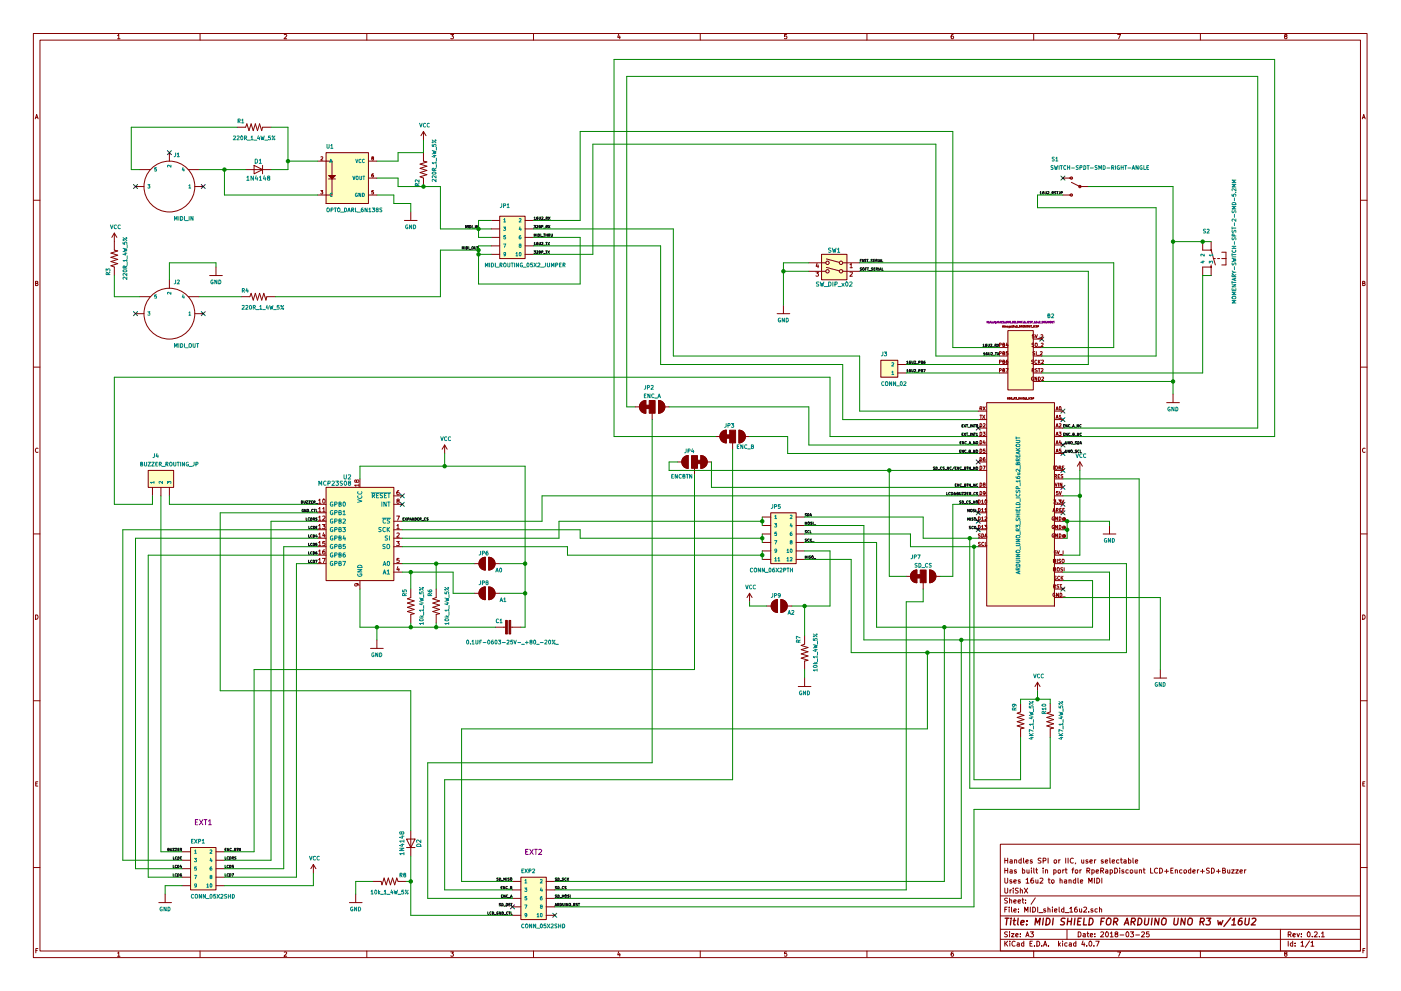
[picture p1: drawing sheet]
EESchema Schematic File Version 2
LIBS:MyLibrary
LIBS:SparkFun-Aesthetics
LIBS:SparkFun-Batteries
LIBS:SparkFun-Boards
LIBS:SparkFun-Capacitors
LIBS:SparkFun-Clocks
LIBS:SparkFun-Coils
LIBS:SparkFun-Connectors
LIBS:SparkFun-DiscreteSemi
LIBS:SparkFun-Displays
LIBS:SparkFun-Electromechanical
LIBS:SparkFun-Fuses
LIBS:SparkFun-GPS
LIBS:SparkFun-Hardware
LIBS:SparkFun-IC-Amplifiers
LIBS:SparkFun-IC-Comms
LIBS:SparkFun-IC-Conversion
LIBS:SparkFun-IC-Logic
LIBS:SparkFun-IC-Memory
LIBS:SparkFun-IC-Microcontroller
LIBS:SparkFun-IC-Power
LIBS:SparkFun-IC-Special-Function
LIBS:SparkFun-Jumpers
LIBS:SparkFun-LED
LIBS:SparkFun-PowerSymbols
LIBS:SparkFun-Resistors
LIBS:SparkFun-RF
LIBS:SparkFun-Sensors
LIBS:SparkFun-Switches
LIBS:power
LIBS:device
LIBS:switches
LIBS:relays
LIBS:motors
LIBS:transistors
LIBS:conn
LIBS:linear
LIBS:regul
LIBS:74xx
LIBS:cmos4000
LIBS:adc-dac
LIBS:memory
LIBS:xilinx
LIBS:microcontrollers
LIBS:dsp
LIBS:microchip
LIBS:analog_switches
LIBS:motorola
LIBS:texas
LIBS:intel
LIBS:audio
LIBS:interface
LIBS:digital-audio
LIBS:philips
LIBS:display
LIBS:cypress
LIBS:siliconi
LIBS:opto
LIBS:atmel
LIBS:contrib
LIBS:valves
LIBS:dk_Addressable-Specialty
LIBS:dk_Alarms-Buzzers-and-Sirens
LIBS:dk_Automotive-Relays
LIBS:dk_Balun
LIBS:dk_Barrel-Audio-Connectors
LIBS:dk_Battery-Holders-Clips-Contacts
LIBS:dk_Clock-Timing-Clock-Generators-PLLs-Frequency-Synthesizers
LIBS:dk_Clock-Timing-Programmable-Timers-and-Oscillators
LIBS:dk_Clock-Timing-Real-Time-Clocks
LIBS:dk_Coaxial-Connectors-RF
LIBS:dk_Current-Transducers
LIBS:dk_Data-Acquisition-ADCs-DACs-Special-Purpose
LIBS:dk_Data-Acquisition-Analog-to-Digital-Converters-ADC
LIBS:dk_Data-Acquisition-Digital-Potentiometers
LIBS:dk_Data-Acquisition-Digital-to-Analog-Converters-DAC
LIBS:dk_Data-Acquisition-Touch-Screen-Controllers
LIBS:dk_DC-DC-Converters
LIBS:dk_Digital-Isolators
LIBS:dk_Diodes-Bridge-Rectifiers
LIBS:dk_Diodes-Rectifiers-Arrays
LIBS:dk_Diodes-Rectifiers-Single
LIBS:dk_Diodes-Zener-Single
LIBS:dk_Display-Modules-LED-Character-and-Numeric
LIBS:dk_D-Sub-Connectors
LIBS:dk_Embedded-Microcontrollers
LIBS:dk_Encoders
LIBS:dk_Evaluation-Boards-Sensors
LIBS:dk_Ferrite-Beads-and-Chips
LIBS:dk_Fixed-Inductors
LIBS:dk_Fuses
LIBS:dk_Gas-Sensors
LIBS:dk_Humidity-Moisture-Sensors
LIBS:dk_Image-Sensors-Camera
LIBS:dk_Infrared-UV-Visible-Emitters
LIBS:dk_Inrush-Current-Limiters-ICL
LIBS:dk_Interface-Analog-Switches-Multiplexers-Demultiplexers
LIBS:dk_Interface-Analog-Switches-Special-Purpose
LIBS:dk_Interface-Controllers
LIBS:dk_Interface-Drivers-Receivers-Transceivers
LIBS:dk_Interface-I-O-Expanders
LIBS:dk_Interface-Modules
LIBS:dk_Interface-Sensor-and-Detector-Interfaces
LIBS:dk_Interface-Sensor-Capacitive-Touch
LIBS:dk_Interface-Specialized
LIBS:dk_LED-Indication-Discrete
LIBS:dk_LEDs-Circuit-Board-Indicators-Arrays-Light-Bars-Bar-Graphs
LIBS:dk_Linear-Amplifiers-Audio
LIBS:dk_Linear-Amplifiers-Instrumentation-OP-Amps-Buffer-Amps
LIBS:dk_Linear-Comparators
LIBS:dk_Logic-Buffers-Drivers-Receivers-Transceivers
LIBS:dk_Logic-Flip-Flops
LIBS:dk_Logic-Gates-and-Inverters
LIBS:dk_Logic-Multivibrators
LIBS:dk_Logic-Shift-Registers
LIBS:dk_Logic-Signal-Switches-Multiplexers-Decoders
LIBS:dk_Logic-Translators-Level-Shifters
LIBS:dk_Magnetic-Sensors-Compass-Magnetic-Field-Modules
LIBS:dk_Magnetic-Sensors-Linear-Compass-ICs
LIBS:dk_Magnetic-Sensors-Switches-Solid-State
LIBS:dk_Memory
LIBS:dk_Memory-Connectors-PC-Card-Sockets
LIBS:dk_Microphones
LIBS:dk_Modular-Connectors-Jacks
LIBS:dk_Modular-Connectors-Jacks-With-Magnetics
LIBS:dk_Motion-Sensors-Accelerometers
LIBS:dk_Motion-Sensors-IMUs-Inertial-Measurement-Units
LIBS:dk_Motion-Sensors-Tilt-Switches
LIBS:dk_Navigation-Switches-Joystick
LIBS:dk_Optical-Sensors-Ambient-Light-IR-UV-Sensors
LIBS:dk_Optical-Sensors-Photo-Detectors-Remote-Receiver
LIBS:dk_Optical-Sensors-Photodiodes
LIBS:dk_Optical-Sensors-Phototransistors
LIBS:dk_Optical-Sensors-Reflective-Analog-Output
LIBS:dk_Optoisolators-Logic-Output
LIBS:dk_Optoisolators-Transistor-Photovoltaic-Output
LIBS:dk_Optoisolators-Triac-SCR-Output
LIBS:dk_Oscillators
LIBS:dk_PMIC-AC-DC-Converters-Offline-Switchers
LIBS:dk_PMIC-Battery-Chargers
LIBS:dk_PMIC-Battery-Management
LIBS:dk_PMIC-Current-Regulation-Management
LIBS:dk_PMIC-Full-Half-Bridge-Drivers
LIBS:dk_PMIC-Gate-Drivers
LIBS:dk_PMIC-LED-Drivers
LIBS:dk_PMIC-Motor-Drivers-Controllers
LIBS:dk_PMIC-OR-Controllers-Ideal-Diodes
LIBS:dk_PMIC-Power-Distribution-Switches-Load-Drivers
LIBS:dk_PMIC-Power-Management-Specialized
LIBS:dk_PMIC-RMS-to-DC-Converters
LIBS:dk_PMIC-Supervisors
LIBS:dk_PMIC-Thermal-Management
LIBS:dk_PMIC-V-F-and-F-V-Converters
LIBS:dk_PMIC-Voltage-Reference
LIBS:dk_PMIC-Voltage-Regulators-DC-DC-Switching-Controllers
LIBS:dk_PMIC-Voltage-Regulators-DC-DC-Switching-Regulators
LIBS:dk_PMIC-Voltage-Regulators-Linear
LIBS:dk_PMIC-Voltage-Regulators-Special-Purpose
LIBS:dk_Power-Relays-Over-2-Amps
LIBS:dk_Pressure-Sensors-Transducers
LIBS:dk_Programmable-Oscillators
LIBS:dk_Pushbutton-Switches
LIBS:dk_Rectangular-Connectors-Headers-Male-Pins
LIBS:dk_Reed-Relays
LIBS:dk_Resistor-Networks-Arrays
LIBS:dk_RF-Amplifiers
LIBS:dk_RF-Antennas
LIBS:dk_RF-Demodulators
LIBS:dk_RF-Detectors
LIBS:dk_RF-Evaluation-and-Development-Kits-Boards
LIBS:dk_RFID-RF-Access-Monitoring-ICs
LIBS:dk_RF-Receivers
LIBS:dk_RF-Switches
LIBS:dk_RF-Transceiver-ICs
LIBS:dk_RF-Transceiver-Modules
LIBS:dk_RF-Transmitters
LIBS:dk_Rotary-Potentiometers-Rheostats
LIBS:dk_Sensors-Transducers_Accessories
LIBS:dk_Signal-Relays-Up-to-2-Amps
LIBS:dk_Slide-Switches
LIBS:dk_Solid-State-Relays
LIBS:dk_Specialized-ICs
LIBS:dk_Specialized-Sensors
LIBS:dk_Surge-Suppression-ICs
LIBS:dk_Tactile-Switches
LIBS:dk_Temperature-Sensors-Analog-and-Digital-Output
LIBS:dk_Thermal-Cutoffs-Thermal-Fuses
LIBS:dk_Thyristors-DIACs-SIDACs
LIBS:dk_Thyristors-SCRs
LIBS:dk_Thyristors-TRIACs
LIBS:dk_Toggle-Switches
LIBS:dk_Transistors-Bipolar-BJT-Arrays
LIBS:dk_Transistors-Bipolar-BJT-RF
LIBS:dk_Transistors-Bipolar-BJT-Single
LIBS:dk_Transistors-Bipolar-BJT-Single-Pre-Biased
LIBS:dk_Transistors-FETs-MOSFETs-Arrays
LIBS:dk_Transistors-FETs-MOSFETs-RF
LIBS:dk_Transistors-FETs-MOSFETs-Single
LIBS:dk_Transistors-JFETs
LIBS:dk_Trimmer-Potentiometers
LIBS:dk_TVS-Diodes
LIBS:dk_TVS-Mixed-Technology
LIBS:dk_USB-DVI-HDMI-Connectors
LIBS:MIDI_shield_16u2-cache
EELAYER 25 0
EELAYER END
$Descr A3 16535 11693
encoding utf-8
Sheet 1 1
Title "MIDI SHIELD FOR ARDUINO UNO R3 w/16U2"
Date "2018-03-25"
Rev "0.2.1"
Comp "UriShX"
Comment1 "Uses 16u2 to handle MIDI"
Comment2 "Has built in port for RpeRapDiscount LCD+Encoder+SD+Buzzer"
Comment3 "Handles SPI or IIC, user selectable"
Comment4 ""
$EndDescr
$Comp
L DIN5 J1
U 1 1
P 2000 2200
F 0 "J1" H 2050 2550 45  0000 L BNN
F 1 "MIDI_IN" H 2050 1800 45  0000 L BNN
F 2 "SparkFun Connectors:DIN5-RA-PTH" H 2000 2700 20  0001 C CNN
F 3 "" H 2000 2200 50  0001 C CNN
F 4 "CONN-09481" H 2000 2750 60  0001 C CNN "Field4"
	1    2000 2200
	1    0    0    -1  
$EndComp
$Comp
L DIN5 J2
U 1 1
P 2000 3700
F 0 "J2" H 2050 4050 45  0000 L BNN
F 1 "MIDI_OUT" H 2050 3300 45  0000 L BNN
F 2 "SparkFun Connectors:DIN5-RA-PTH" H 2000 4200 20  0001 C CNN
F 3 "" H 2000 3700 50  0001 C CNN
F 4 "CONN-09481" H 2000 4450 60  0001 C CNN "Field4"
	1    2000 3700
	1    0    0    -1  
$EndComp
$Comp
L OPTO_DARL_6N138S U1
U 1 1
P 4050 2000
F 0 "U1" H 3850 2250 45  0000 L BNN
F 1 "OPTO_DARL_6N138S" H 3850 1500 45  0000 L BNN
F 2 "Housings_DIP:DIP-8_W7.62mm_SMDSocket_SmallPads" H 4050 2350 20  0001 C CNN
F 3 "" H 4050 2000 50  0001 C CNN
F 4 "IC-09482" H 4050 2400 60  0001 C CNN "Field4"
	1    4050 2000
	1    0    0    -1  
$EndComp
$Comp
L VCC #SUPPLY01
U 1 1
P 5000 1650
F 0 "#SUPPLY01" H 5050 1650 45  0001 L BNN
F 1 "VCC" H 4950 1800 45  0000 L BNN
F 2 "XXX-00000" H 5000 1950 60  0001 C CNN
F 3 "" H 5000 1650 60  0001 C CNN
	1    5000 1650
	1    0    0    -1  
$EndComp
$Comp
L GND #GND02
U 1 1
P 4850 2500
F 0 "#GND02" H 4900 2450 45  0001 L BNN
F 1 "GND" H 4780 2300 45  0000 L BNN
F 2 "" H 4850 2400 60  0001 C CNN
F 3 "" H 4850 2400 60  0001 C CNN
	1    4850 2500
	1    0    0    -1  
$EndComp
NoConn ~ 2000 1800
$Comp
L GND #GND03
U 1 1
P 2550 3150
F 0 "#GND03" H 2600 3100 45  0001 L BNN
F 1 "GND" H 2480 2950 45  0000 L BNN
F 2 "" H 2550 3050 60  0001 C CNN
F 3 "" H 2550 3050 60  0001 C CNN
	1    2550 3150
	1    0    0    -1  
$EndComp
$Comp
L VCC #SUPPLY04
U 1 1
P 1350 2850
F 0 "#SUPPLY04" H 1400 2850 45  0001 L BNN
F 1 "VCC" H 1300 3000 45  0000 L BNN
F 2 "XXX-00000" H 1350 3150 60  0001 C CNN
F 3 "" H 1350 2850 60  0001 C CNN
	1    1350 2850
	1    0    0    -1  
$EndComp
$Comp
L SWITCH-SPDT-SMD-RIGHT-ANGLE S1
U 1 1
P 12750 2200
F 0 "S1" H 13000 2500 45  0000 L BNN
F 1 "SWITCH-SPDT-SMD-RIGHT-ANGLE" H 13100 2400 45  0000 R BNN
F 2 "MyFootprintLib:Switch_Slide_Right_Angle_8.6X4.4mm_EG9559" H 12750 2450 20  0001 C CNN
F 3 "" H 12750 2200 50  0001 C CNN
F 4 "SWCH-10651" H 12800 2650 60  0001 C CNN "Field4"
	1    12750 2200
	-1   0    0    -1  
$EndComp
$Comp
L CONN_05X2SHD_SMD EXP1
U 1 1
P 2400 10250
F 0 "EXP1" H 2250 10550 45  0000 L BNN
F 1 "CONN_05X2SHD" H 2250 9900 45  0000 L BNN
F 2 "SparkFun Connectors:2X5-SHROUDED" H 2400 10650 20  0001 C CNN
F 3 "" H 2400 10250 50  0001 C CNN
F 4 "CONN-09508" H 2400 10700 60  0001 C CNN "Field4"
F 5 "EXT1" H 2400 10800 60  0000 C CNN "Field5"
F 6 "RRD_LCD+BUZ+BTN" H 2400 10250 60  0001 C CNN "Field6"
	1    2400 10250
	1    0    0    -1  
$EndComp
$Comp
L CONN_05X2SHD_SMD EXP2
U 1 1
P 6300 10600
F 0 "EXP2" H 6150 10900 45  0000 L BNN
F 1 "CONN_05X2SHD" H 6150 10250 45  0000 L BNN
F 2 "SparkFun Connectors:2X5-SHROUDED" H 6300 11000 20  0001 C CNN
F 3 "" H 6300 10600 50  0001 C CNN
F 4 "CONN-09508" H 6300 11050 60  0001 C CNN "Field4"
F 5 "EXT2" H 6300 11150 60  0000 C CNN "Field5"
F 6 "RRD_ENC+RST+SD" H 6300 10600 60  0001 C CNN "Field6"
	1    6300 10600
	1    0    0    -1  
$EndComp
$Comp
L GND #GND05
U 1 1
P 4450 7550
F 0 "#GND05" H 4500 7500 45  0001 L BNN
F 1 "GND" H 4380 7350 45  0000 L BNN
F 2 "" H 4450 7450 60  0001 C CNN
F 3 "" H 4450 7450 60  0001 C CNN
	1    4450 7550
	1    0    0    -1  
$EndComp
$Comp
L VCC #SUPPLY06
U 1 1
P 5250 5350
F 0 "#SUPPLY06" H 5300 5350 45  0001 L BNN
F 1 "VCC" H 5200 5500 45  0000 L BNN
F 2 "" H 5250 5650 60  0000 C CNN
F 3 "" H 5250 5350 60  0001 C CNN
	1    5250 5350
	1    0    0    -1  
$EndComp
$Comp
L GND #GND07
U 1 1
P 1950 10550
F 0 "#GND07" H 2000 10500 45  0001 L BNN
F 1 "GND" H 1880 10350 45  0000 L BNN
F 2 "" H 1950 10450 60  0001 C CNN
F 3 "" H 1950 10450 60  0001 C CNN
	1    1950 10550
	1    0    0    -1  
$EndComp
$Comp
L VCC #SUPPLY08
U 1 1
P 3700 10300
F 0 "#SUPPLY08" H 3750 10300 45  0001 L BNN
F 1 "VCC" H 3650 10450 45  0000 L BNN
F 2 "" H 3700 10600 60  0000 C CNN
F 3 "" H 3700 10300 60  0001 C CNN
	1    3700 10300
	1    0    0    -1  
$EndComp
NoConn ~ 6550 10800
$Comp
L 0.1UF-0603-25V-_+80_-20%_ C1
U 1 1
P 5950 7400
F 0 "C1" V 5900 7300 45  0000 L BNN
F 1 "0.1UF-0603-25V-_+80_-20%_" V 6150 6950 45  0000 L BNN
F 2 "Capacitors_SMD:C_0805_HandSoldering" H 5950 7650 20  0001 C CNN
F 3 "" H 5950 7400 50  0001 C CNN
F 4 "CAP-00810" H 5950 7650 60  0001 C CNN "Field4"
	1    5950 7400
	0    1    1    0   
$EndComp
Text Label 2150 10050 2    30   ~ 0
BUZZER
Text Label 2150 10150 2    30   ~ 0
LCDE
Text Label 2150 10250 2    30   ~ 0
LCD4
Text Label 2150 10350 2    30   ~ 0
LCD6
Text Label 2650 10050 0    30   ~ 0
ENC_BTN
Text Label 2650 10150 0    30   ~ 0
LCDRS
Text Label 2650 10250 0    30   ~ 0
LCD5
Text Label 2650 10350 0    30   ~ 0
LCD7
Text Label 9500 6400 0    30   ~ 0
SCK_
Text Label 9500 6600 0    30   ~ 0
MISO_
Text Label 4750 6150 0    30   ~ 0
EXPANDER_CS
NoConn ~ 1600 2200
NoConn ~ 2400 2200
NoConn ~ 1600 3700
NoConn ~ 2400 3700
Text Label 6300 2800 0    30   ~ 0
MIDI_THRU
Text Label 5650 2700 2    30   ~ 0
MIDI_IN
Text Label 5650 2950 2    30   ~ 0
MIDI_OUT
Text Label 6050 10400 2    30   ~ 0
SD_MISO
Text Label 6050 10500 2    30   ~ 0
ENC_B
Text Label 6050 10600 2    30   ~ 0
ENC_A
Text Label 6050 10700 2    30   ~ 0
SD_DET
Text Label 6550 10400 0    30   ~ 0
SD_SCK
Text Label 6550 10500 0    30   ~ 0
SD_CS
Text Label 6550 10600 0    30   ~ 0
SD_MOSI
Text Label 6550 10700 0    30   ~ 0
ARDUINO_RST
Text Label 11550 5350 2    30   ~ 0
ENC_B_NO
Text Label 11550 5250 2    30   ~ 0
ENC_A_NO
Text Label 11550 5550 2    30   ~ 0
SD_CS_NC/ENC_BTN_NO
Text Label 11550 5750 2    30   ~ 0
ENC_BTN_NC
Text Label 11550 5850 2    30   ~ 0
LCD&BUZZER_CS
NoConn ~ 12550 5750
NoConn ~ 12550 5950
NoConn ~ 12550 6050
NoConn ~ 12550 5350
NoConn ~ 12550 5550
NoConn ~ 12550 5250
NoConn ~ 12550 4950
NoConn ~ 12550 4850
$Comp
L RESISTOR0805 R4
U 1 1
P 3050 3500
F 0 "R4" H 2850 3550 45  0000 L BNN
F 1 "220R_1_4W_5%" H 2850 3350 45  0000 L BNN
F 2 "Resistors_SMD:R_0805_HandSoldering" H 3050 3650 20  0001 C CNN
F 3 "" H 3050 3500 60  0001 C CNN
F 4 " " H 3050 3700 60  0000 C CNN "Field4"
	1    3050 3500
	1    0    0    -1  
$EndComp
$Comp
L RESISTOR0805 R3
U 1 1
P 1350 3050
F 0 "R3" H 1150 3100 45  0000 L BNN
F 1 "220R_1_4W_5%" H 1350 2900 45  0000 C BNN
F 2 "Resistors_SMD:R_0805_HandSoldering" H 1350 3200 20  0001 C CNN
F 3 "" H 1350 3050 60  0001 C CNN
F 4 " " H 1350 3250 60  0000 C CNN "Field4"
	1    1350 3050
	0    -1   -1   0   
$EndComp
$Comp
L RESISTOR0805 R1
U 1 1
P 3000 1500
F 0 "R1" H 2800 1550 45  0000 L BNN
F 1 "220R_1_4W_5%" H 3000 1350 45  0000 C BNN
F 2 "Resistors_SMD:R_0805_HandSoldering" H 3000 1650 20  0001 C CNN
F 3 "" H 3000 1500 60  0001 C CNN
F 4 " " H 3000 1700 60  0000 C CNN "Field4"
	1    3000 1500
	1    0    0    -1  
$EndComp
$Comp
L RESISTOR0805 R2
U 1 1
P 5000 2000
F 0 "R2" H 4800 2050 45  0000 L BNN
F 1 "220R_1_4W_5%" H 4850 1850 45  0000 L BNN
F 2 "Resistors_SMD:R_0805_HandSoldering" H 5000 2150 20  0001 C CNN
F 3 "" H 5000 2000 60  0001 C CNN
F 4 " " H 5000 2200 60  0000 C CNN "Field4"
	1    5000 2000
	0    -1   -1   0   
$EndComp
$Comp
L JUMPER-SMT_3_1-NC JP2
U 1 1
P 7700 4800
F 0 "JP2" V 7950 4700 45  0000 L BNN
F 1 "ENC_A" V 7850 4800 45  0000 C BNN
F 2 "SparkFun Jumpers:SMT-JUMPER_3_1-NC_TRACE_SILK" H 7700 5050 20  0001 C CNN
F 3 "" V 7700 4745 60  0001 C CNN
F 4 "XXX-00000" H 7700 5100 60  0001 C CNN "PROD_ID"
	1    7700 4800
	0    1    -1   0   
$EndComp
$Comp
L JUMPER-SMT_3_1-NC JP3
U 1 1
P 8650 5150
F 0 "JP3" V 8800 5050 45  0000 L BNN
F 1 "ENC_B" V 8550 5300 45  0000 C BNN
F 2 "SparkFun Jumpers:SMT-JUMPER_3_1-NC_TRACE_SILK" H 8650 5400 20  0001 C CNN
F 3 "" V 8650 5095 60  0001 C CNN
F 4 "XXX-00000" H 8650 5450 60  0001 C CNN "PROD_ID"
	1    8650 5150
	0    1    -1   0   
$EndComp
$Comp
L VCC #SUPPLY09
U 1 1
P 12750 5550
F 0 "#SUPPLY09" H 12800 5550 45  0001 L BNN
F 1 "VCC" H 12700 5700 45  0000 L BNN
F 2 "XXX-00000" H 12750 5850 60  0001 C CNN
F 3 "" H 12750 5550 60  0001 C CNN
	1    12750 5550
	1    0    0    -1  
$EndComp
$Comp
L GND #GND010
U 1 1
P 13100 6200
F 0 "#GND010" H 13150 6150 45  0001 L BNN
F 1 "GND" H 13030 6000 45  0000 L BNN
F 2 "" H 13100 6100 60  0001 C CNN
F 3 "" H 13100 6100 60  0001 C CNN
	1    13100 6200
	1    0    0    -1  
$EndComp
$Comp
L JUMPER-SMT_3_1-NC JP4
U 1 1
P 8200 5450
F 0 "JP4" V 8350 5450 45  0000 L BNN
F 1 "ENCBTN" V 8050 5600 45  0000 C BNN
F 2 "SparkFun Jumpers:SMT-JUMPER_3_1-NC_TRACE_SILK" H 8200 5700 20  0001 C CNN
F 3 "" V 8200 5395 60  0001 C CNN
F 4 "XXX-00000" H 8200 5750 60  0001 C CNN "PROD_ID"
	1    8200 5450
	0    -1   -1   0   
$EndComp
Text Label 12550 5050 0    30   ~ 0
ENC_A_NC
Text Label 12550 5150 0    30   ~ 0
ENC_B_NC
NoConn ~ 12300 4000
NoConn ~ 12550 2100
Text Label 6300 2600 0    30   ~ 0
16U2_RX
Text Label 6300 2700 0    30   ~ 0
328P_RX
Text Label 6300 2900 0    30   ~ 0
16U2_TX
Text Label 6300 3000 0    30   ~ 0
328P_TX
Text Label 11800 4100 2    30   ~ 0
16U2_RX
Text Label 11800 4200 2    30   ~ 0
16U2_TX
Text Label 10700 4300 0    30   ~ 0
16U2_PB6
Text Label 10700 4400 0    30   ~ 0
16U2_PB7
$Comp
L GND #GND011
U 1 1
P 13850 4650
F 0 "#GND011" H 13900 4600 45  0001 L BNN
F 1 "GND" H 13780 4450 45  0000 L BNN
F 2 "" H 13850 4550 60  0001 C CNN
F 3 "" H 13850 4550 60  0001 C CNN
	1    13850 4650
	1    0    0    -1  
$EndComp
$Comp
L D D1
U 1 1
P 3050 2000
F 0 "D1" H 3050 2100 50  0000 C CNN
F 1 "1N4148" H 3050 1900 50  0000 C CNN
F 2 "Diodes_SMD:D_SOD-123" H 3050 2000 50  0001 C CNN
F 3 "" H 3050 2000 50  0001 C CNN
	1    3050 2000
	-1   0    0    -1  
$EndComp
Text Label 12550 2300 2    30   ~ 0
16U2_RSTJP
$Comp
L CONN_05X2PTH JP1
U 1 1
P 6050 2800
F 0 "JP1" H 5900 3150 45  0000 L BNN
F 1 "MIDI_ROUTING_05X2_JUMPER" H 6200 2450 45  0000 C BNN
F 2 "SparkFun Connectors:2X5" H 6050 3250 20  0001 C CNN
F 3 "" H 6050 2800 50  0001 C CNN
F 4 "XXX-00000" H 6050 3300 60  0001 C CNN "Field4"
	1    6050 2800
	1    0    0    -1  
$EndComp
$Comp
L GND #GND012
U 1 1
P 9250 3600
F 0 "#GND012" H 9300 3550 45  0001 L BNN
F 1 "GND" H 9180 3400 45  0000 L BNN
F 2 "" H 9250 3500 60  0001 C CNN
F 3 "" H 9250 3500 60  0001 C CNN
	1    9250 3600
	1    0    0    -1  
$EndComp
Text Label 10150 3100 0    30   ~ 0
FAST_SERIAL
$Comp
L MOMENTARY-SWITCH-SPST-2-SMD-5.2MM S2
U 1 1
P 14300 3050
F 0 "S2" V 14000 2950 45  0000 L BNN
F 1 "MOMENTARY-SWITCH-SPST-2-SMD-5.2MM" H 14100 3300 45  0000 C BNN
F 2 "digikey-footprints:Switch_Tact_SMD_6x6mm" H 14300 3300 20  0001 C CNN
F 3 "" H 14300 3050 50  0001 C CNN
F 4 "SWCH-08247" H 14350 3450 60  0001 C CNN "Field4"
	1    14300 3050
	0    1    1    0   
$EndComp
$Comp
L MCP23S08 U2
U 1 1
P 4250 6250
F 0 "U2" H 4150 6875 50  0000 R CNN
F 1 "MCP23S08" H 4150 6800 50  0000 R CNN
F 2 "digikey-footprints:DIP-18_W7.62mm" H 4300 5600 50  0001 L CNN
F 3 "" H 4500 6850 50  0001 C CNN
	1    4250 6250
	1    0    0    -1  
$EndComp
Text Label 3750 6650 2    30   ~ 0
LCD7
Text Label 3750 6450 2    30   ~ 0
LCD5
Text Label 3750 6550 2    30   ~ 0
LCD6
Text Label 3750 6350 2    30   ~ 0
LCD4
Text Label 3750 6250 2    30   ~ 0
LCDE
Text Label 3750 5950 2    30   ~ 0
BUZZER_
Text Label 3750 6150 2    30   ~ 0
LCDRS
NoConn ~ 4750 5950
$Comp
L ARDUINO_UNO_R3_SHIELD_ICSP_16u2_BREAKOUT B2
U 1 1
P 12050 5950
F 0 "B2" H 11650 8150 45  0000 L BNN
F 1 "ARDUINO_UNO_R3_SHIELD_ICSP_16u2_BREAKOUT" V 12100 6750 45  0000 R BNN
F 2 "MyFootprintLib:UNO_R3_SHIELD_ICSP_16u2_BREAKOUT" H 12050 8100 20  0000 C CNN
F 3 "" H 12050 5950 60  0001 C CNN
F 4 "XXX-00000" H 12050 8250 60  0001 C CNN "Field4"
	1    12050 5950
	-1   0    0    -1  
$EndComp
$Comp
L JUMPER-SMT_2_NO JP6
U 1 1
P 5750 6650
F 0 "JP6" H 5650 6750 45  0000 L BNN
F 1 "A0" H 5850 6550 45  0000 L BNN
F 2 "SparkFun Jumpers:SMT-JUMPER_2_NO_SILK" H 5750 6850 20  0001 C CNN
F 3 "" H 5750 6650 60  0001 C CNN
F 4 "XXX-00000" H 5750 6900 60  0001 C CNN "PROD_ID"
	1    5750 6650
	1    0    0    -1  
$EndComp
$Comp
L RESISTOR0805 R5
U 1 1
P 4850 7150
F 0 "R5" H 4650 7200 45  0000 L BNN
F 1 "10k_1_4W_5%" H 4850 7000 45  0000 C BNN
F 2 "Resistors_SMD:R_0805_HandSoldering" H 4850 7300 20  0001 C CNN
F 3 "" H 4850 7150 60  0001 C CNN
F 4 " " H 4850 7350 60  0000 C CNN "Field4"
	1    4850 7150
	0    -1   1    0   
$EndComp
$Comp
L JUMPER-SMT_2_NO JP8
U 1 1
P 5750 7000
F 0 "JP8" H 5650 7100 45  0000 L BNN
F 1 "A1" H 5900 6900 45  0000 L BNN
F 2 "SparkFun Jumpers:SMT-JUMPER_2_NO_SILK" H 5750 7200 20  0001 C CNN
F 3 "" H 5750 7000 60  0001 C CNN
F 4 "XXX-00000" H 5750 7250 60  0001 C CNN "PROD_ID"
	1    5750 7000
	1    0    0    -1  
$EndComp
$Comp
L RESISTOR0805 R6
U 1 1
P 5150 7150
F 0 "R6" H 4950 7200 45  0000 L BNN
F 1 "10k_1_4W_5%" H 5150 7000 45  0000 C BNN
F 2 "Resistors_SMD:R_0805_HandSoldering" H 5150 7300 20  0001 C CNN
F 3 "" H 5150 7150 60  0001 C CNN
F 4 " " H 5150 7350 60  0000 C CNN "Field4"
	1    5150 7150
	0    -1   1    0   
$EndComp
Text Label 3750 6050 2    30   ~ 0
GND_CTL
$Comp
L CONN_06X2SMD_FEMALE JP5
U 1 1
P 9250 6350
F 0 "JP5" H 9100 6700 45  0000 L BNN
F 1 "CONN_06X2PTH" H 8850 5950 45  0000 L BNN
F 2 "SparkFun Connectors:2X6" H 9250 6800 20  0001 C CNN
F 3 "" H 9250 6350 50  0001 C CNN
F 4 "XXX-00000" H 9250 6850 60  0001 C CNN "Field4"
	1    9250 6350
	1    0    0    -1  
$EndComp
$Comp
L VCC #SUPPLY013
U 1 1
P 8850 7100
F 0 "#SUPPLY013" H 8900 7100 45  0001 L BNN
F 1 "VCC" H 8800 7250 45  0000 L BNN
F 2 "XXX-00000" H 8850 7400 60  0001 C CNN
F 3 "" H 8850 7100 60  0001 C CNN
	1    8850 7100
	1    0    0    -1  
$EndComp
$Comp
L RESISTOR0805 R7
U 1 1
P 9500 7700
F 0 "R7" H 9300 7750 45  0000 L BNN
F 1 "10k_1_4W_5%" H 9500 7550 45  0000 C BNN
F 2 "Resistors_SMD:R_0805_HandSoldering" H 9500 7850 20  0001 C CNN
F 3 "" H 9500 7700 60  0001 C CNN
F 4 " " H 9500 7900 60  0000 C CNN "Field4"
	1    9500 7700
	0    -1   1    0   
$EndComp
$Comp
L GND #GND014
U 1 1
P 9500 8000
F 0 "#GND014" H 9550 7950 45  0001 L BNN
F 1 "GND" H 9430 7800 45  0000 L BNN
F 2 "" H 9500 7900 60  0001 C CNN
F 3 "" H 9500 7900 60  0001 C CNN
	1    9500 8000
	1    0    0    -1  
$EndComp
Text Label 9500 6200 0    30   ~ 0
MOSI_
Text Label 9500 6100 0    30   ~ 0
SDA
Text Label 9500 6300 0    30   ~ 0
SCL
NoConn ~ 11550 6250
NoConn ~ 11550 6150
$Comp
L GND #GND015
U 1 1
P 13700 7900
F 0 "#GND015" H 13750 7850 45  0001 L BNN
F 1 "GND" H 13630 7700 45  0000 L BNN
F 2 "" H 13700 7800 60  0001 C CNN
F 3 "" H 13700 7800 60  0001 C CNN
	1    13700 7900
	1    0    0    -1  
$EndComp
$Comp
L CONN_02 J3
U 1 1
P 10600 4400
F 0 "J3" H 10400 4600 45  0000 L BNN
F 1 "CONN_02" H 10400 4250 45  0000 L BNN
F 2 "SparkFun Connectors:1X02" H 10600 4650 20  0001 C CNN
F 3 "" H 10600 4400 50  0001 C CNN
F 4 "XXX-00000" H 10600 4700 60  0001 C CNN "Field4"
	1    10600 4400
	1    0    0    -1  
$EndComp
Text Label 12550 5350 0    30   ~ 0
_UNO_SCL
Text Label 12550 5250 0    30   ~ 0
_UNO_SDA
Text Label 11550 6050 2    30   ~ 0
MOSI_
Text Label 11550 6250 2    30   ~ 0
SCK_
Text Label 11550 6150 2    30   ~ 0
MISO_
$Comp
L JUMPER-SMT_3_1-NC JP7
U 1 1
P 10900 6800
F 0 "JP7" V 11150 6650 45  0000 L BNN
F 1 "SD_CS" V 11050 6800 45  0000 C BNN
F 2 "SparkFun Jumpers:SMT-JUMPER_3_1-NC_TRACE_SILK" H 10900 7050 20  0001 C CNN
F 3 "" V 10900 6745 60  0001 C CNN
F 4 "XXX-00000" H 10900 7100 60  0001 C CNN "PROD_ID"
	1    10900 6800
	0    1    -1   0   
$EndComp
NoConn ~ 11550 5450
NoConn ~ 11550 5050
Text Label 11550 5150 2    30   ~ 0
EXT_INT1
Text Label 11550 5050 2    30   ~ 0
EXT_INT0
Text Label 11550 5950 2    30   ~ 0
SD_CS_NO
$Comp
L SW_DIP_x02 SW1
U 1 1
P 9850 3200
F 0 "SW1" H 9850 3450 50  0000 C CNN
F 1 "SW_DIP_x02" H 9850 3050 50  0000 C CNN
F 2 "Buttons_Switches_THT:SW_DIP_x2_W7.62mm_Slide" H 9850 3200 50  0001 C CNN
F 3 "" H 9850 3200 50  0001 C CNN
	1    9850 3200
	-1   0    0    -1  
$EndComp
Text Label 10150 3200 0    30   ~ 0
SOFT_SERIAL
$Comp
L CONN_03 J4
U 1 1
P 1800 5750
F 0 "J4" V 1450 5750 45  0000 L BNN
F 1 "BUZZER_ROUTING_JP" V 1550 5600 45  0000 L BNN
F 2 "SparkFun Connectors:1X03" H 1800 6150 20  0001 C CNN
F 3 "" H 1800 5750 50  0001 C CNN
F 4 "XXX-00000" H 1800 6200 60  0001 C CNN "Field4"
	1    1800 5750
	0    1    1    0   
$EndComp
$Comp
L JUMPER-SMT_2_NO JP9
U 1 1
P 9200 7150
F 0 "JP9" H 9100 7250 45  0000 L BNN
F 1 "A2" H 9300 7050 45  0000 L BNN
F 2 "SparkFun Jumpers:SMT-JUMPER_2_NO_SILK" H 9200 7350 20  0001 C CNN
F 3 "" H 9200 7150 60  0001 C CNN
F 4 "XXX-00000" H 9200 7400 60  0001 C CNN "PROD_ID"
	1    9200 7150
	1    0    0    -1  
$EndComp
NoConn ~ 12550 6950
Text Label 6050 10800 2    30   ~ 0
LCD_GND_CTL
$Comp
L D D2
U 1 1
P 4850 9950
F 0 "D2" H 4850 10050 50  0000 C CNN
F 1 "1N4148" H 4850 9850 50  0000 C CNN
F 2 "Diodes_SMD:D_SOD-123" H 4850 9950 50  0001 C CNN
F 3 "" H 4850 9950 50  0001 C CNN
	1    4850 9950
	0    1    -1   0   
$EndComp
$Comp
L RESISTOR0805 R8
U 1 1
P 4600 10400
F 0 "R8" H 4400 10450 45  0000 L BNN
F 1 "10k_1_4W_5%" H 4600 10250 45  0000 C BNN
F 2 "Resistors_SMD:R_0805_HandSoldering" H 4600 10550 20  0001 C CNN
F 3 "" H 4600 10400 60  0001 C CNN
F 4 " " H 4600 10600 60  0000 C CNN "Field4"
	1    4600 10400
	-1   0    0    -1  
$EndComp
$Comp
L GND #GND016
U 1 1
P 4200 10550
F 0 "#GND016" H 4250 10500 45  0001 L BNN
F 1 "GND" H 4130 10350 45  0000 L BNN
F 2 "" H 4200 10450 60  0001 C CNN
F 3 "" H 4200 10450 60  0001 C CNN
	1    4200 10550
	1    0    0    -1  
$EndComp
NoConn ~ 4750 5850
NoConn ~ 6050 10700
NoConn ~ 11550 6050
$Comp
L RESISTOR0805 R9
U 1 1
P 12050 8500
F 0 "R9" H 11850 8550 45  0000 L BNN
F 1 "4K7_1_4W_5%" H 12050 8350 45  0000 C BNN
F 2 "Resistors_SMD:R_0805_HandSoldering" H 12050 8650 20  0001 C CNN
F 3 "" H 12050 8500 60  0001 C CNN
F 4 " " H 12050 8700 60  0000 C CNN "Field4"
	1    12050 8500
	0    -1   1    0   
$EndComp
$Comp
L RESISTOR0805 R10
U 1 1
P 12400 8500
F 0 "R10" H 12200 8550 45  0000 L BNN
F 1 "4K7_1_4W_5%" H 12400 8350 45  0000 C BNN
F 2 "Resistors_SMD:R_0805_HandSoldering" H 12400 8650 20  0001 C CNN
F 3 "" H 12400 8500 60  0001 C CNN
F 4 " " H 12400 8700 60  0000 C CNN "Field4"
	1    12400 8500
	0    -1   1    0   
$EndComp
$Comp
L VCC #SUPPLY017
U 1 1
P 12250 8150
F 0 "#SUPPLY017" H 12300 8150 45  0001 L BNN
F 1 "VCC" H 12200 8300 45  0000 L BNN
F 2 "XXX-00000" H 12250 8450 60  0001 C CNN
F 3 "" H 12250 8150 60  0001 C CNN
	1    12250 8150
	1    0    0    -1  
$EndComp
Connection ~ 12250 8250
Wire Wire Line
	12250 8150 12250 8250
Wire Wire Line
	12400 8250 12400 8300
Wire Wire Line
	12050 8250 12400 8250
Wire Wire Line
	12050 8300 12050 8250
Wire Wire Line
	11250 6800 11250 5950
Wire Wire Line
	4400 10400 4200 10400
Wire Wire Line
	4200 10400 4200 10550
Wire Wire Line
	4850 9800 4850 8150
Connection ~ 4850 10400
Wire Wire Line
	4850 10400 4800 10400
Wire Wire Line
	4850 10100 4850 10800
Wire Wire Line
	2600 6050 3750 6050
Wire Wire Line
	2600 8150 2600 6050
Wire Wire Line
	4850 8150 2600 8150
Wire Wire Line
	4850 10800 6050 10800
Wire Wire Line
	14200 4400 12300 4400
Wire Wire Line
	12300 4300 12850 4300
Wire Wire Line
	13650 4200 12300 4200
Wire Wire Line
	12300 4100 13150 4100
Wire Wire Line
	9050 7150 8850 7150
Wire Wire Line
	1800 5950 1800 5850
Wire Wire Line
	2000 5950 2000 5850
Wire Wire Line
	12850 3200 10150 3200
Wire Wire Line
	12850 4300 12850 3200
Connection ~ 9250 3200
Wire Wire Line
	9550 3200 9250 3200
Wire Wire Line
	9250 3100 9250 3600
Wire Wire Line
	9550 3100 9250 3100
Wire Wire Line
	13150 3100 10150 3100
Wire Wire Line
	1350 5950 1800 5950
Wire Wire Line
	1350 4450 1350 5950
Wire Wire Line
	9800 4450 1350 4450
Wire Wire Line
	9800 5150 9800 4450
Wire Wire Line
	11550 5150 9800 5150
Connection ~ 5650 2700
Wire Wire Line
	5200 2700 5800 2700
Wire Wire Line
	5650 2600 5800 2600
Wire Wire Line
	5650 2600 5650 2800
Wire Wire Line
	5650 2800 5800 2800
Wire Wire Line
	5650 2950 5200 2950
Connection ~ 10500 5550
Wire Wire Line
	10500 6800 10500 5550
Wire Wire Line
	10700 6800 10500 6800
Wire Wire Line
	11100 6800 11250 6800
Wire Wire Line
	10900 7100 10900 6950
Wire Wire Line
	10700 7100 10900 7100
Wire Wire Line
	9300 5350 11550 5350
Wire Wire Line
	9300 5150 9300 5350
Wire Wire Line
	8850 5150 9300 5150
Wire Wire Line
	9550 5250 11550 5250
Wire Wire Line
	9550 4800 9550 5250
Wire Wire Line
	7900 4800 9550 4800
Wire Wire Line
	7900 5550 11550 5550
Wire Wire Line
	12900 7400 12900 6850
Wire Wire Line
	11800 4400 10700 4400
Wire Wire Line
	10700 4300 11800 4300
Connection ~ 12750 5850
Wire Wire Line
	12750 6550 12550 6550
Wire Wire Line
	2000 5950 3750 5950
Wire Wire Line
	14200 3250 14200 4400
Wire Wire Line
	14300 3250 14200 3250
Connection ~ 14200 2850
Connection ~ 13850 2850
Wire Wire Line
	13850 2850 14300 2850
Connection ~ 5150 6650
Wire Wire Line
	5150 6950 5150 6650
Wire Wire Line
	4750 6650 5600 6650
Connection ~ 4850 6750
Wire Wire Line
	4850 6950 4850 6750
Wire Wire Line
	5350 7000 5600 7000
Wire Wire Line
	5350 6750 5350 7000
Wire Wire Line
	4750 6750 5350 6750
Connection ~ 5150 7400
Wire Wire Line
	5150 7400 5150 7350
Connection ~ 4850 7400
Wire Wire Line
	4850 7400 4850 7350
Connection ~ 6200 7000
Wire Wire Line
	6200 7000 5900 7000
Wire Wire Line
	6200 7400 6150 7400
Connection ~ 6200 6650
Wire Wire Line
	5900 6650 6200 6650
Connection ~ 4450 7400
Wire Wire Line
	4450 7550 4450 7400
Wire Wire Line
	5250 5350 5250 5500
Wire Wire Line
	6400 6150 4750 6150
Wire Wire Line
	6400 5850 6400 6150
Wire Wire Line
	4250 7400 4250 6950
Wire Wire Line
	4250 5650 4250 5500
Wire Wire Line
	4250 5500 6200 5500
Wire Wire Line
	1600 6350 3750 6350
Wire Wire Line
	1750 6550 3750 6550
Wire Wire Line
	3350 6450 3750 6450
Wire Wire Line
	3500 6650 3750 6650
Wire Wire Line
	3200 6150 3750 6150
Wire Wire Line
	1450 6250 3750 6250
Wire Wire Line
	10950 8600 5450 8600
Wire Wire Line
	11500 10700 11500 9550
Wire Wire Line
	6550 10700 11500 10700
Wire Wire Line
	13150 4100 13150 3100
Connection ~ 5650 3000
Wire Wire Line
	5650 3000 5800 3000
Connection ~ 5650 2950
Wire Wire Line
	13650 2450 13650 4200
Wire Wire Line
	12250 2450 13650 2450
Wire Wire Line
	12250 2300 12250 2450
Wire Wire Line
	12550 2300 12250 2300
Connection ~ 13850 4500
Wire Wire Line
	13850 2200 12850 2200
Wire Wire Line
	13850 2200 13850 4650
Wire Wire Line
	9950 4950 11550 4950
Wire Wire Line
	9950 4300 9950 4950
Wire Wire Line
	7800 4300 9950 4300
Wire Wire Line
	7800 2900 7800 4300
Wire Wire Line
	6300 2900 7800 2900
Wire Wire Line
	10150 4850 11550 4850
Wire Wire Line
	10150 4200 10150 4850
Wire Wire Line
	7950 4200 10150 4200
Wire Wire Line
	7950 2700 7950 4200
Wire Wire Line
	6300 2700 7950 2700
Wire Wire Line
	11050 4200 11800 4200
Wire Wire Line
	11050 1700 11050 4200
Wire Wire Line
	7000 1700 11050 1700
Wire Wire Line
	7000 3000 7000 1700
Wire Wire Line
	6300 3000 7000 3000
Wire Wire Line
	11250 4100 11800 4100
Wire Wire Line
	11250 1550 11250 4100
Wire Wire Line
	6850 1550 11250 1550
Wire Wire Line
	6850 2600 6850 1550
Wire Wire Line
	6300 2600 6850 2600
Wire Wire Line
	13850 4500 12300 4500
Wire Wire Line
	7900 5450 7900 5550
Wire Wire Line
	8000 5450 7900 5450
Wire Wire Line
	8400 5750 11550 5750
Wire Wire Line
	8400 5450 8400 5750
Wire Wire Line
	8200 7900 8200 5600
Wire Wire Line
	14850 5050 12550 5050
Wire Wire Line
	14850 900  14850 5050
Wire Wire Line
	7400 900  14850 900 
Wire Wire Line
	7400 4800 7400 900 
Wire Wire Line
	7500 4800 7400 4800
Wire Wire Line
	15050 5150 12550 5150
Wire Wire Line
	15050 700  15050 5150
Wire Wire Line
	7250 700  15050 700 
Wire Wire Line
	7250 5150 7250 700 
Wire Wire Line
	8450 5150 7250 5150
Wire Wire Line
	12600 6350 12550 6350
Wire Wire Line
	12550 6150 13100 6150
Wire Wire Line
	12750 5850 12550 5850
Wire Wire Line
	12750 5550 12750 6550
Connection ~ 11350 7550
Wire Wire Line
	6200 5500 6200 7400
Wire Wire Line
	11350 7550 11350 10600
Wire Wire Line
	11350 10600 6550 10600
Wire Wire Line
	10700 7100 10700 10500
Wire Wire Line
	10700 10500 6550 10500
Wire Wire Line
	7700 9000 7700 4950
Wire Wire Line
	5050 9000 7700 9000
Wire Wire Line
	5050 10600 5050 9000
Wire Wire Line
	6050 10600 5050 10600
Wire Wire Line
	5250 10500 6050 10500
Wire Wire Line
	5250 9200 5250 10500
Wire Wire Line
	8650 9200 5250 9200
Wire Wire Line
	8650 5300 8650 9200
Connection ~ 11150 7400
Wire Wire Line
	11150 10400 11150 7400
Wire Wire Line
	6550 10400 11150 10400
Wire Wire Line
	5450 8600 5450 10400
Wire Wire Line
	5450 10400 6050 10400
Wire Wire Line
	13450 5650 12550 5650
Wire Wire Line
	13450 5650 13450 9550
Wire Wire Line
	13450 9550 11500 9550
Wire Wire Line
	3000 7900 8200 7900
Wire Wire Line
	3000 10050 3000 7900
Wire Wire Line
	2650 10050 3000 10050
Wire Wire Line
	1900 10050 2150 10050
Wire Wire Line
	1900 5850 1900 10050
Wire Wire Line
	3700 10450 2650 10450
Wire Wire Line
	3700 10300 3700 10450
Wire Wire Line
	2150 10450 1950 10450
Wire Wire Line
	1950 10450 1950 10550
Wire Wire Line
	3500 10350 3500 6650
Wire Wire Line
	2650 10350 3500 10350
Wire Wire Line
	3350 10250 3350 6450
Wire Wire Line
	2650 10250 3350 10250
Wire Wire Line
	1750 10350 1750 6550
Wire Wire Line
	2150 10350 1750 10350
Wire Wire Line
	1600 10250 1600 6350
Wire Wire Line
	2150 10250 1600 10250
Wire Wire Line
	1450 10150 2150 10150
Wire Wire Line
	1450 6250 1450 10150
Wire Wire Line
	3200 10150 3200 6150
Wire Wire Line
	2650 10150 3200 10150
Connection ~ 5250 5500
Wire Wire Line
	4250 7400 5850 7400
Wire Wire Line
	6400 5850 11550 5850
Wire Wire Line
	5200 3500 3250 3500
Wire Wire Line
	5200 2950 5200 3500
Wire Wire Line
	5200 2200 5200 2700
Wire Wire Line
	2350 3500 2850 3500
Wire Wire Line
	5650 3350 6850 3350
Wire Wire Line
	6850 3350 6850 2800
Wire Wire Line
	6850 2800 6300 2800
Wire Wire Line
	5650 2900 5650 3350
Wire Wire Line
	5800 2900 5650 2900
Wire Wire Line
	2550 3100 2550 3150
Wire Wire Line
	2000 3100 2550 3100
Wire Wire Line
	2000 3300 2000 3100
Wire Wire Line
	1350 3500 1350 3250
Wire Wire Line
	1650 3500 1350 3500
Wire Wire Line
	4850 2400 4850 2500
Wire Wire Line
	4650 2400 4850 2400
Wire Wire Line
	4650 2300 4650 2400
Connection ~ 5000 2200
Wire Wire Line
	4650 2300 4450 2300
Wire Wire Line
	5000 1800 5000 1650
Wire Wire Line
	4700 1800 5000 1800
Wire Wire Line
	4700 1900 4700 1800
Wire Wire Line
	4450 1900 4700 1900
Wire Wire Line
	4700 2200 5200 2200
Wire Wire Line
	4700 2100 4700 2200
Wire Wire Line
	4450 2100 4700 2100
Connection ~ 3400 1900
Wire Wire Line
	3400 2000 3200 2000
Wire Wire Line
	3400 1900 3750 1900
Wire Wire Line
	3400 1500 3400 2000
Wire Wire Line
	3200 1500 3400 1500
Connection ~ 2650 2000
Wire Wire Line
	2650 2300 2650 2000
Wire Wire Line
	3750 2300 2650 2300
Wire Wire Line
	1550 1500 2800 1500
Wire Wire Line
	1550 2000 1550 1500
Wire Wire Line
	1650 2000 1550 2000
Wire Wire Line
	2350 2000 2900 2000
Wire Wire Line
	9500 6100 10900 6100
Wire Wire Line
	10900 6100 10900 6350
Wire Wire Line
	10900 6350 11550 6350
Wire Wire Line
	11550 6450 10750 6450
Wire Wire Line
	10750 6450 10750 6300
Wire Wire Line
	10750 6300 9500 6300
Wire Wire Line
	4750 6250 6850 6250
Wire Wire Line
	6850 6250 6850 6350
Wire Wire Line
	6850 6350 9000 6350
Wire Wire Line
	9000 6300 9000 6400
Connection ~ 9000 6350
Wire Wire Line
	4750 6350 6600 6350
Wire Wire Line
	6600 6350 6600 6150
Wire Wire Line
	6600 6150 9000 6150
Wire Wire Line
	9000 6100 9000 6200
Connection ~ 9000 6150
Wire Wire Line
	4750 6450 6700 6450
Wire Wire Line
	6700 6450 6700 6550
Wire Wire Line
	6700 6550 9000 6550
Wire Wire Line
	9000 6500 9000 6600
Connection ~ 9000 6550
Wire Wire Line
	12900 6850 12550 6850
Wire Wire Line
	10350 7400 12900 7400
Wire Wire Line
	10350 7400 10350 6400
Wire Wire Line
	10350 6400 9500 6400
Wire Wire Line
	10200 6200 9500 6200
Wire Wire Line
	10200 7550 10200 6200
Wire Wire Line
	10200 7550 13100 7550
Wire Wire Line
	13100 7550 13100 6750
Wire Wire Line
	13100 6750 12550 6750
Wire Wire Line
	13300 6650 12550 6650
Wire Wire Line
	13300 7700 13300 6650
Wire Wire Line
	10050 7700 13300 7700
Wire Wire Line
	10050 7700 10050 6600
Wire Wire Line
	10050 6600 9500 6600
Wire Wire Line
	9800 6500 9500 6500
Wire Wire Line
	9800 7150 9800 6500
Wire Wire Line
	9350 7150 9800 7150
Wire Wire Line
	8850 7150 8850 7100
Wire Wire Line
	9500 7900 9500 8000
Wire Wire Line
	9500 7500 9500 7150
Connection ~ 9500 7150
Wire Wire Line
	10950 8600 10950 7700
Connection ~ 10950 7700
Wire Wire Line
	11250 5950 11550 5950
Wire Wire Line
	12550 7050 13700 7050
Wire Wire Line
	13700 7050 13700 7900
Wire Wire Line
	13100 6150 13100 6200
Wire Wire Line
	12600 6150 12600 6350
Connection ~ 12600 6150
Wire Wire Line
	12550 6250 12600 6250
Connection ~ 12600 6250
Wire Wire Line
	11450 6350 11450 9300
Wire Wire Line
	11450 9300 12400 9300
Wire Wire Line
	12400 9300 12400 8700
Connection ~ 11450 6350
Wire Wire Line
	12050 8700 12050 9200
Wire Wire Line
	12050 9200 11500 9200
Wire Wire Line
	11500 9200 11500 6450
Connection ~ 11500 6450
$EndSCHEMATC
